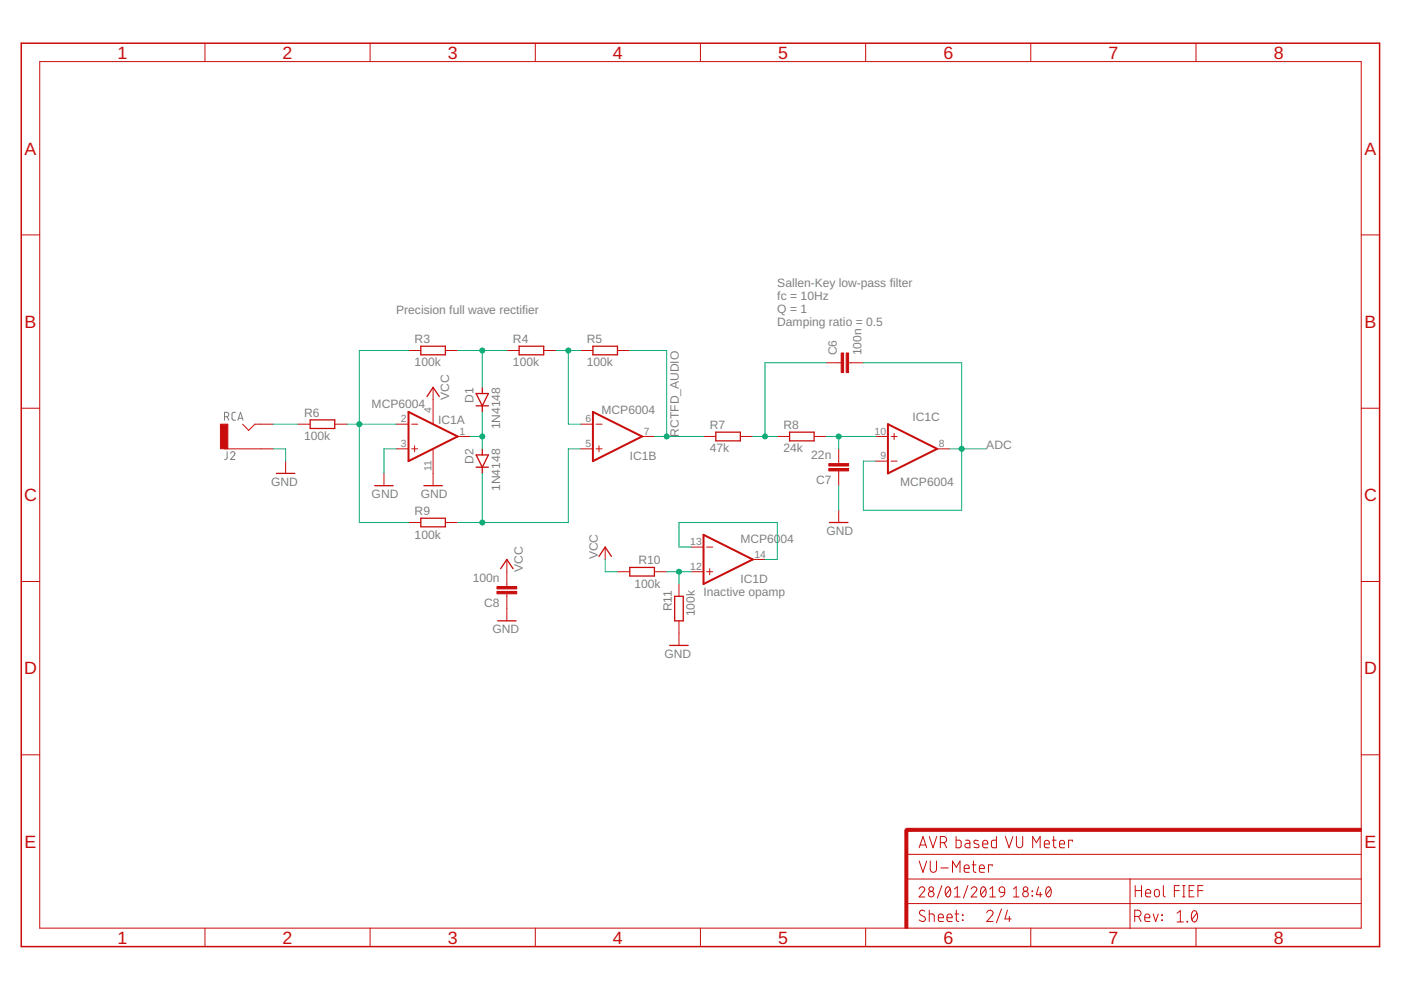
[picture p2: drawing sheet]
<svg xmlns="http://www.w3.org/2000/svg" width="297mm" height="210mm" viewBox="0 0 297 210" stroke-linecap="round" stroke-linejoin="round" font-family="sans-serif">
<path d="M47.6 88.3h.5a.47 .47 0 0 0 .4-.4 .47 .47 0 0 0-.4-.5h-.5v1.7M48.2 95.8l-.1 1.4-.5 .2M48.2 88.3l.3 .8M48.9 96.1a.46 .46 0 0 1 .6-.3 .46 .46 0 0 1 .2 .7l-.8 .9h.9M49.9 87.4h-.5l-.2 .4v1.1l.4 .2h.3M50.4 89.1l.6-1.7 .5 1.7M50.6 88.7h.8" fill="none" stroke="#808080" stroke-width=".21"/>
<g fill="none" stroke="#c90d0c" stroke-width=".28">
<path d="M89.2 73.4h5.2v1.8h-5.2zM110.1 73.4h5.2v1.8h-5.2zM125.7 73.4h5.2v1.8h-5.2zM65.8 89h5.2v1.8h-5.2zM90.5 84.1l1.3-2 1.3 2M100.9 83.4h2.6l-1.2 2.6zM100.9 86h2.6M100.9 96.5h2.6l-1.2 2.6zM100.9 99.1h2.6M102.3 82.1v1.3M102.3 86v1.3M102.3 95.2v1.3"/>
<path d="M102.3 99.1v1.3M151.8 91.6h5.2v1.9h-5.2zM167.4 91.6h5.2v1.9h-5.2zM58.6 100.4h3.9M79.4 103h4M89.2 109.9h5.2v1.8h-5.2zM89.9 103h3.9M127 118l1.3-2 1.3 2M175.9 110.8h3.9M105.5 131.6h3.9M106.2 120.6l1.3-2 1.3 2M133.5 120.3h5.2v1.8h-5.2z"/>
<path d="M142 136.8h3.9M143 126.4h1.9v5.2h-1.9z"/>
</g>
<g fill="none" stroke="#c90d0c" stroke-width=".21">
<path d="M8.4 13.1h280.2v183.7h-280.2zM43.5 9.2v3.9M78.5 9.2v3.9M113.5 9.2v3.9M148.5 9.2v3.9M183.5 9.2v3.9M218.5 9.2v3.9M253.6 9.2v3.9M4.5 49.8h3.9M288.6 49.8h3.9M86.6 74.3h2.6M94.4 74.3h2.6"/>
<path d="M107.5 74.3h2.6M115.3 74.3h2.6M123.1 74.3h2.6M130.9 74.3h2.6M175.2 76.9h3.2M179.9 76.9h3.1M4.5 86.6h3.9M47.5 95.2h10.4M51.4 89.9l1.3 1.3 1.3-1.3h3.9M60.6 97.8v2.6M63.2 89.9h2.6M71 89.9h2.6"/>
<path d="M84 89.9h2.6M84 95.2h2.6M87.3 89.9h1.3M87.3 95.2h1.3M87.9 94.5v1.3M91.8 82.1v7.8M91.8 95.2v7.8M97 92.5h2.7M123.1 89.9h2.6M123.1 95.2h2.6M126.4 89.9h1.3M126.4 95.2h1.3"/>
<path d="M127 94.5v1.3M136.1 92.5h2.6M149.2 92.5h2.6M157 92.5h2.6M164.8 92.5h2.6M172.6 92.5h2.6M177.8 95.2v3.1M177.8 99.8v3.2M185.7 92.5h2.6M185.7 97.8h2.6M188.9 92.5h1.3M188.9 97.8h1.3"/>
<path d="M189.6 91.9v1.3M198.7 95.2h2.6M288.6 86.6h3.9M81.4 100.4v2.6M86.6 110.8h2.6M94.4 110.8h2.6M107.5 118.6v5.7M128.3 116v2.6M146.6 116h2.6M149.8 116h1.3M159.6 118.6h2.6M177.8 108.2v2.6"/>
<path d="M4.5 123.3h3.9M107.5 125.9v5.7M130.9 121.2h2.6M138.7 121.2h2.7M144 123.8v2.6M144 131.6v5.2M146.6 121.2h2.6M149.8 121.2h1.3M150.5 120.6v1.3M288.6 123.3h3.9M4.5 160h3.9M194.9 179.7l.8-2.3 .8 2.3"/>
<path d="M195.1 179.2h1.2M197 177.4l.8 2.3 .8-2.3M199.4 178.7h.6a.66 .66 0 0 0 .7-.7 .66 .66 0 0 0-.7-.6h-.6v2.3M200.2 178.7l.5 1M202.7 177.4v2.3h.8l.3-.4v-.9l-.4-.3h-.7M204.7 178.1l.7 .1 .2 .3v1.2h-.6a.47 .47 0 0 1-.4-.4 .47 .47 0 0 1 .4-.5h.6M207.4 178.3a.61 .61 0 0 0-.9 .1l.2 .4 .8 .4 .1 .3-.4 .2-.7-.1M208.3 178.9h1.1a.56 .56 0 0 0-.4-.7 .56 .56 0 0 0-.7 .5l.2 .9 .9 .1M211.3 177.4v2.3l-1-.1-.1-1.2 .4-.3h.7M213.1 177.4l.9 2.3 .8-2.3M215.5 177.4v1.7a.67 .67 0 0 0 .7 .6 .67 .67 0 0 0 .6-.6v-1.7M218.9 179.7v-2.3l.8 1.3 .8-1.3v2.3"/>
<path d="M221.4 178.9h1.1a.56 .56 0 0 0-.4-.7 .56 .56 0 0 0-.7 .5l.1 .9 1 .1M223.1 178.1h.8M223.4 177.4v2.1l.5 .2M224.6 178.9h1.1a.56 .56 0 0 0-.4-.7 .56 .56 0 0 0-.7 .5l.1 .9 1 .1M227.4 178.4v-.3h-.8v1.6M288.6 160h3.9M43.5 196.8v3.9M78.5 196.8v3.9M113.5 196.8v3.9M148.5 196.8v3.9M183.5 196.8v3.9M192.2 191.6h96.4"/>
<path d="M192.2 186.4h96.4M192.2 181.1h96.4M194.9 188.5a.59 .59 0 0 1 .8-.5 .59 .59 0 0 1 .2 1l-1 1.2h1.2M194.9 182.6l.8 2.4 .8-2.4M196.1 193.2a.59 .59 0 0 0-.9-.1 .59 .59 0 0 0 0 .9l.7 .4a.6 .6 0 0 1 .1 .9 .6 .6 0 0 1-.9-.1l-.2-.1M197 193.8h.8l.2 .2 .1 1.4M197 193v2.4M197.2 182.6v1.7a.67 .67 0 0 0 .7 .7 .67 .67 0 0 0 .7-.7v-1.7M198.9 194.6h1.1a.56 .56 0 0 0-.4-.8 .56 .56 0 0 0-.7 .5l.2 1 .9 .1M199.5 184h1.5M199.7 187.8l-1 2.6M200.7 188.2l.1-.2a.92 .92 0 0 1 .8 1.4l-.1 .2a.52 .52 0 0 1-.5 .6 .52 .52 0 0 1-.5-.6l-.1-.8z"/>
<path d="M200.8 194.6h1.1a.57 .57 0 0 0-.4-.8 .57 .57 0 0 0-.7 .5l.1 1 1 .1M201.5 188.5l-1 1.2M202 185v-2.4l.8 1.3 .7-1.3v2.4M202.4 190.2h1.2M202.4 188.5l.6-.5v2.2M202.5 193.8h.8M202.8 193v2.1l.5 .3M204 194l.2 .1zM204 195.1l.2 .1zM204.4 184.1h1.1a.55 .55 0 0 0-.4-.7 .55 .55 0 0 0-.7 .5l.1 .9 1 .2M205.2 187.8l-.9 2.6M205.9 188.5a.59 .59 0 0 1 .8-.5 .59 .59 0 0 1 .2 1l-1 1.2h1.2"/>
<path d="M206.1 183.4h.8M206.4 182.6v2.1l.2 .2 .3 .1M207.6 184.1h1.1a.55 .55 0 0 0-.4-.7 .55 .55 0 0 0-.7 .5l.2 .9 .9 .2M208.2 188.2l.1-.2a.9 .9 0 0 1 .8 1.4l-.1 .2a.52 .52 0 0 1-.5 .6 .52 .52 0 0 1-.5-.6l-.1-.8zM209 188.5l-1 1.2M209.2 193.5a.66 .66 0 0 1 1-.5 .66 .66 0 0 1 .1 1.1l-1.1 1.3h1.3M209.8 190.2h1.3M209.8 188.5l.7-.5v2.2M210.4 183.6v-.2h-.8v1.6M212 188.2l.5-.2 .5 .4v.8h-.7a.58 .58 0 0 1-.5-.4 .58 .58 0 0 1 .2-.6zM212.3 192.7l-1 2.9M213 189.2l-.3 .7-.6 .3"/>
<path d="M213.6 193l-.5 1.8h1.3M214 194.3v1.1M214.9 190.2h1.1M214.9 188.5l.6-.5v2.2M218.5 196.8v3.9M218.8 188.9l.1 .1zM218.8 189.9l.1 .1zM220.2 188l-.5 1.7h1.2M220.6 189.2v1M222 188.2l.1-.2a.92 .92 0 0 1 .8 1.4 .62 .62 0 0 1-.6 .8 .62 .62 0 0 1-.6-.8v-.6zM222.8 188.5l-1 1.2M239.6 186.4v10.5"/>
<path d="M240.6 194.3h.7a.67 .67 0 0 0 .6-.7 .67 .67 0 0 0-.6-.6h-.7v2.4M240.7 187.8v2.4M240.7 188.8h1.3M241.4 194.3l.5 1.1M242 187.8v2.4M242.7 194.6h1.1a.56 .56 0 0 0-.4-.8 .56 .56 0 0 0-.7 .5l.1 1 1 .1M242.9 189.4h1.1a.57 .57 0 0 0-.4-.8 .57 .57 0 0 0-.7 .5l.1 1 1 .1M244.5 193.8l.5 1.6 .6-1.6M244.9 188.8l.5-.2a.96 .96 0 0 1 .2 1.5l-.4 .1-.4-.4zM246.3 195.1l.2 .1zM246.3 194l.2 .1zM246.7 187.8v2l.1 .3 .3 .1"/>
<path d="M249 188.8h1M249.6 193.6l.7-.5v2.4M249.6 195.5h1.3M250 187.8h-1v2.4M250.7 190.2h.6M250.7 187.8h.6M251 187.8v2.4M251.7 195.3l.1 .2zM252.1 188.8h.8M252.9 193.3a.55 .55 0 0 1 .6-.2 .55 .55 0 0 1 .3 .6 1.35 1.35 0 0 1-.6 1.8 1.44 1.44 0 0 1-.3-2.2zM253.2 187.8h-1.1v2.4h1.1M253.6 196.8v3.9"/>
<path d="M253.8 193.6l-1.1 1.3M254 188.8h1M255 187.8h-1v2.4"/>
<circle cx="197.4" cy="188.5" r=".48"/>
<circle cx="197.4" cy="189.6" r=".6"/>
<circle cx="217.4" cy="188.5" r=".48"/>
<circle cx="217.4" cy="189.6" r=".6"/>
</g>
<path d="M86.6 87.3l10.4 5.2-10.4 5.3zM125.7 87.3l10.4 5.2-10.4 5.3zM188.3 89.9l10.4 5.3-10.4 5.2zM149.2 113.4l10.4 5.2-10.4 5.2z" fill="none" stroke="#c90d0c" stroke-width=".42"/>
<g fill="#c90d0c" stroke="#c90d0c" stroke-width=".21">
<path d="M191.9 176h.6v20.8h-.6z"/>
<path d="M192.2 175.6h96.4v.7h-96.4z"/>
<path d="M179.4 74.8h.5v4.2h-.5z"/>
<path d="M178.4 74.8h.5v4.2h-.5z"/>
<path d="M175.7 98.3h4.2v.5h-4.2z"/>
<path d="M175.7 99.3h4.2v.5h-4.2z"/>
<path d="M105.4 124.4h4.2v.5h-4.2z"/>
<path d="M105.4 125.4h4.2v.5h-4.2z"/>
<path d="M46.7 89.9h1.6v5.2h-1.6z"/>
</g>
<path d="M193.5 175.9h-1.3v1.3" fill="none" stroke="#c90d0c" stroke-width=".63"/>
<path d="M4.5 9.2h288v191.5h-288z" fill="none" stroke="#c90d0c" stroke-width=".32"/>
<g fill="none" stroke="#0dab76" stroke-width=".21">
<path d="M86.6 74.3h-10.4v36.5h10.4M97 74.3h10.5M102.3 74.3v7.8M117.9 74.3h5.2M120.5 74.3v15.6h2.6M133.5 74.3h7.9v18.2M175.2 76.9h-13v15.6M183 76.9h20.9v31.3h-20.9v-10.4h2.7M57.9 95.2h2.7v2.6M57.9 89.9h5.3M73.6 89.9h10.4M84 95.2h-2.6v5.2"/>
<path d="M99.7 92.5h2.6M102.3 87.3v7.9M123.1 95.2h-2.6v15.6h-23.5M138.7 92.5h10.5M159.6 92.5h5.2M175.2 92.5h10.5M177.8 92.5v2.7M201.3 95.2h7.8M102.3 100.4v10.4M128.3 118.6v2.6h2.6M146.6 116h-2.6v-5.2h20.8v7.8h-2.6M177.8 103v5.2"/>
<path d="M141.4 121.2h5.2M144 121.2v2.6"/>
</g>
<g fill="#0dab76" stroke="#0dab76" stroke-width=".21">
<circle cx="76.2" cy="89.9" r=".53"/>
<circle cx="102.3" cy="110.8" r=".53"/>
<circle cx="102.3" cy="92.5" r=".53"/>
<circle cx="102.3" cy="74.3" r=".53"/>
<circle cx="120.5" cy="74.3" r=".53"/>
<circle cx="141.4" cy="92.5" r=".53"/>
<circle cx="162.2" cy="92.5" r=".53"/>
<circle cx="177.8" cy="92.5" r=".53"/>
<circle cx="203.9" cy="95.2" r=".53"/>
<circle cx="144" cy="121.2" r=".53"/>
</g>
<g font-size="3.8" fill="#c90d0c">
<text x="24.9" y="12.4">1</text>
<text x="59.9" y="12.4">2</text>
<text x="94.9" y="12.4">3</text>
<text x="130" y="12.4">4</text>
<text x="165" y="12.4">5</text>
<text x="200" y="12.4">6</text>
<text x="235" y="12.4">7</text>
<text x="270" y="12.4">8</text>
<text x="5.2" y="32.8">A</text>
<text x="289.3" y="32.8">A</text>
<text x="5.2" y="69.5">B</text>
<text x="289.3" y="69.5">B</text>
<text x="5.1" y="106.3">C</text>
<text x="289.2" y="106.3">C</text>
<text x="5.1" y="143">D</text>
<text x="289.2" y="143">D</text>
<text x="5.2" y="179.7">E</text>
<text x="289.3" y="179.7">E</text>
<text x="24.9" y="200.1">1</text>
<text x="59.9" y="200.1">2</text>
<text x="94.9" y="200.1">3</text>
<text x="130" y="200.1">4</text>
<text x="165" y="200.1">5</text>
<text x="200" y="200.1">6</text>
<text x="235" y="200.1">7</text>
<text x="270" y="200.1">8</text>
</g>
<g font-size="2.6" fill="#808080">
<text x="164.8" y="60.9">Sallen-Key low-pass filter</text>
<text x="164.8" y="63.6">fc = 10Hz</text>
<text x="84" y="66.5">Precision full wave rectifier</text>
<text x="164.8" y="66.4">Q = 1</text>
<text x="164.8" y="69.1">Damping ratio = 0.5</text>
<text x="87.9" y="77.7">100k</text>
<text x="87.9" y="72.8">R3</text>
<text x="108.8" y="77.7">100k</text>
<text x="108.8" y="72.8">R4</text>
<text x="124.4" y="77.7">100k</text>
<text x="124.4" y="72.8">R5</text>
<text x="177.4" y="75.4" transform="rotate(-90 177.4 75.4)">C6</text>
<text x="182.7" y="75.4" transform="rotate(-90 182.7 75.4)">100n</text>
<text x="64.5" y="88.4">R6</text>
<text x="78.8" y="86.6">MCP6004</text>
<text x="92.9" y="89.8">IC1A</text>
<text x="95.2" y="84.7" transform="rotate(-90 95.2 84.7)">VCC</text>
<text x="100.4" y="85.4" transform="rotate(-90 100.4 85.4)">D1</text>
<text x="127.5" y="87.9">MCP6004</text>
<text x="193.5" y="89.3">IC1C</text>
<text x="64.5" y="93.3">100k</text>
<text x="106" y="91.1" transform="rotate(-90 106 91.1)">1N4148</text>
<text x="143.9" y="92.5" transform="rotate(-90 143.9 92.5)">RCTFD_AUDIO</text>
<text x="150.5" y="95.9">47k</text>
<text x="150.5" y="91">R7</text>
<text x="166.1" y="95.9">24k</text>
<text x="166.1" y="91">R8</text>
<text x="209.1" y="95.2">ADC</text>
<text x="100.4" y="98.4" transform="rotate(-90 100.4 98.4)">D2</text>
<text x="133.5" y="97.6">IC1B</text>
<text x="172" y="97.4">22n</text>
<text x="57.5" y="103">GND</text>
<text x="78.8" y="105.6">GND</text>
<text x="89.2" y="105.6">GND</text>
<text x="106" y="104.1" transform="rotate(-90 106 104.1)">1N4148</text>
<text x="173" y="102.6">C7</text>
<text x="190.9" y="103">MCP6004</text>
<text x="87.9" y="109.3">R9</text>
<text x="175.2" y="113.4">GND</text>
<text x="87.9" y="114.2">100k</text>
<text x="126.7" y="118.6" transform="rotate(-90 126.7 118.6)">VCC</text>
<text x="135.4" y="119.7">R10</text>
<text x="157" y="115.2">MCP60</text>
<text x="165.5" y="115.2">04</text>
<text x="100.2" y="123.4">100n</text>
<text x="110.9" y="121.2" transform="rotate(-90 110.9 121.2)">VCC</text>
<text x="134.5" y="124.6">100k</text>
<text x="157" y="123.7">IC1D</text>
<text x="102.6" y="128.6">C8</text>
<text x="142.4" y="129.6" transform="rotate(-90 142.4 129.6)">R11</text>
<text x="147.3" y="130.7" transform="rotate(-90 147.3 130.7)">100k</text>
<text x="149.2" y="126.4">Inactive opamp</text>
<text x="104.4" y="134.2">GND</text>
<text x="140.9" y="139.5">GND</text>
</g>
<g font-size="2.2" fill="#808080">
<text x="85" y="89.6">2</text>
<text x="91.5" y="87.5" transform="rotate(-90 91.5 87.5)">4</text>
<text x="124.1" y="89.6">6</text>
<text x="85" y="94.8">3</text>
<text x="97.4" y="92.2">1</text>
<text x="124.1" y="94.8">5</text>
<text x="136.5" y="92.2">7</text>
<text x="185.4" y="92.2">10</text>
<text x="199" y="94.8">8</text>
<text x="91.5" y="99.8" transform="rotate(-90 91.5 99.8)">11</text>
<text x="186.7" y="97.4">9</text>
<text x="146.3" y="115.6">13</text>
<text x="160" y="118.2">14</text>
<text x="146.3" y="120.8">12</text>
</g>
</svg>
